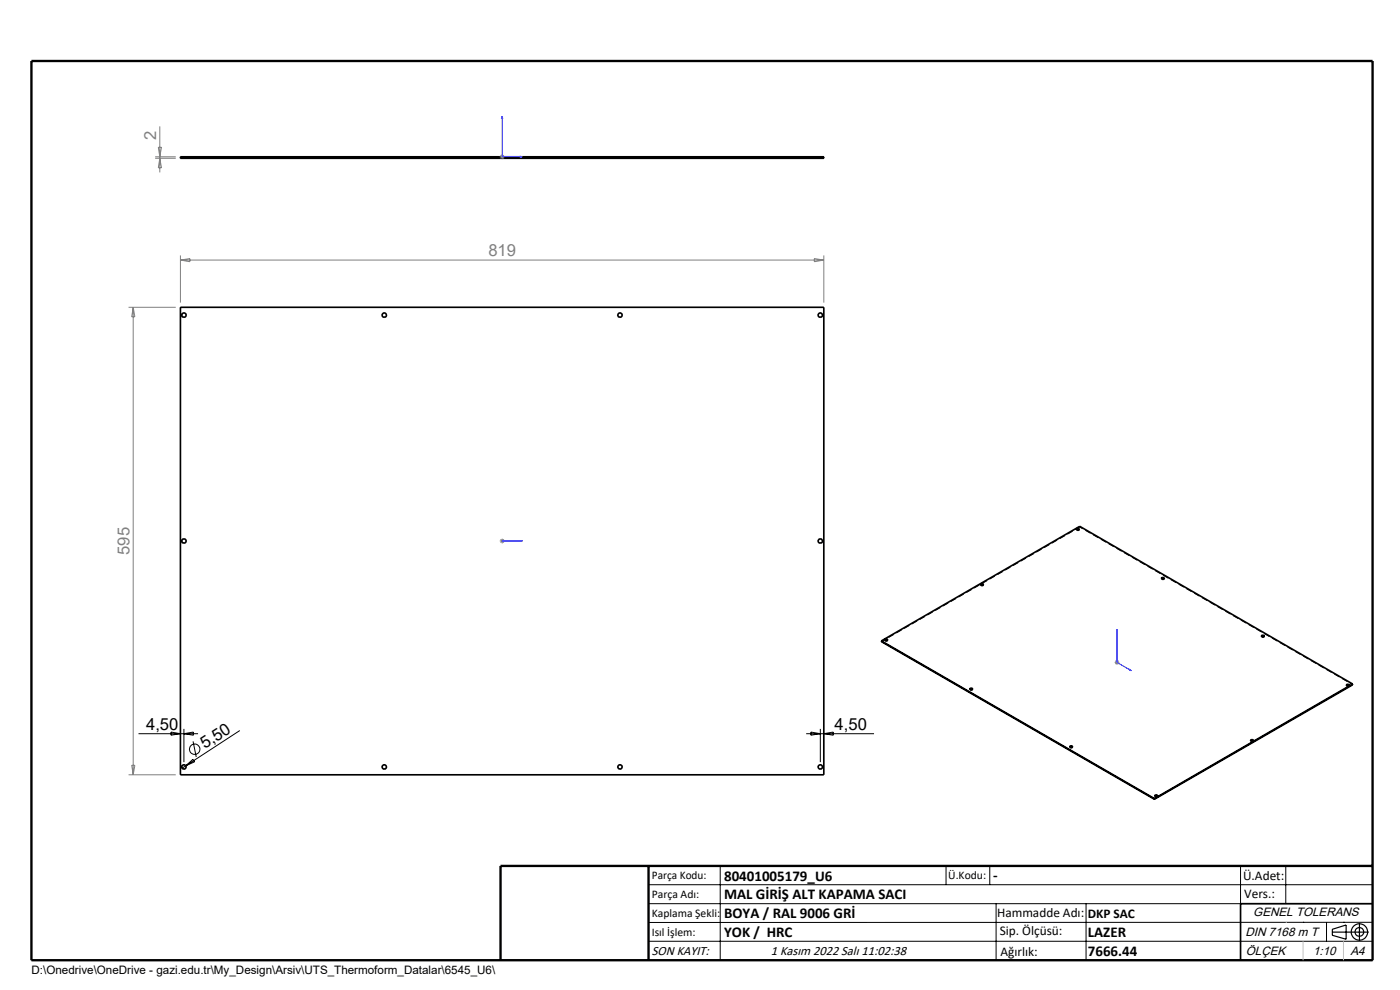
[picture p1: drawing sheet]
<svg xmlns="http://www.w3.org/2000/svg" width="297mm" height="210mm" viewBox="0 0 297 210" stroke-linecap="round" stroke-linejoin="round" font-family="sans-serif">
<g fill="none" stroke="#000" stroke-width=".35">
<path d="M38.3 33.3h136.5v.3h-136.5zM38.3 65.2h136.5v99.2h-136.5zM228.4 112.2l.1-.1a.23 .23 0 0 1 .3 0 .23 .23 0 0 1 0 .3h-.2zM228.4 112.3h.5M187 136l57.9 33.4M187 136l42.1-24.4 57.8 33.5M187 136v.1l57.9 33.4M187.7 135.8h.5M187.8 135.6a.25 .25 0 0 1 .3-.1 .25 .25 0 0 1 .1 .3 .25 .25 0 0 1-.3 .1 .25 .25 0 0 1-.1-.3zM208.1 123.9a.25 .25 0 0 1 .3-.1 .25 .25 0 0 1 .2 .3 .25 .25 0 0 1-.3 .1 .25 .25 0 0 1-.2-.3zM208.5 124l-.4 .1M208.5 124l.1 .1"/>
<path d="M246.5 122.8h.4M246.5 122.5a.23 .23 0 0 1 .3 0 .23 .23 0 0 1 .1 .3h-.4zM267.7 135h.4M267.7 134.8a.27 .27 0 0 1 .3-.1 .27 .27 0 0 1 .1 .3h-.4zM205.8 146a.25 .25 0 0 1 .3-.1 .25 .25 0 0 1 .2 .3 .25 .25 0 0 1-.3 .1 .25 .25 0 0 1-.2-.3zM205.8 146.2h.5M227 158.3a.22 .22 0 0 1 .3-.1 .22 .22 0 0 1 .1 .3h-.3zM227 158.5h.5M265.4 157.1h.5M265.4 156.9a.23 .23 0 0 1 .3 0 .23 .23 0 0 1 .1 .3h-.4zM285.7 145.2a.25 .25 0 0 1 .3-.1 .25 .25 0 0 1 .2 .3 .25 .25 0 0 1-.3 .1 .25 .25 0 0 1-.2-.3zM285.7 145.4h.5"/>
<path d="M286.9 145.1l-42 24.3M286.9 145.1v.2l-42 24.2M244.9 169.4v.1M245 168.7h.1a.26 .26 0 0 1 .3-.1 .26 .26 0 0 1 .1 .3 .31 .31 0 0 1-.5-.2zM245 168.9h.5M291.2 191.7h-28v12"/>
<circle cx="39" cy="66.8" r=".46"/>
<circle cx="81.5" cy="66.9" r=".45"/>
<circle cx="131.5" cy="66.8" r=".46"/>
<circle cx="174" cy="66.9" r=".45"/>
<circle cx="39" cy="114.8" r=".45"/>
<circle cx="174" cy="114.8" r=".44"/>
<circle cx="39" cy="162.7" r=".46"/>
<circle cx="81.5" cy="162.7" r=".45"/>
<circle cx="131.5" cy="162.7" r=".46"/>
<circle cx="174" cy="162.7" r=".45"/>
</g>
<path d="M228.9 112.3a.24 .24 0 0 1-.2 .3 .24 .24 0 0 1-.3-.3M188.3 135.8a.24 .24 0 0 1-.3 .2 .24 .24 0 0 1-.2-.2M208.6 124.1a.24 .24 0 0 1-.3 .2 .24 .24 0 0 1-.2-.2M246.9 122.7a.24 .24 0 0 1-.2 .3 .24 .24 0 0 1-.2-.3M268.2 135a.24 .24 0 0 1-.3 .2 .24 .24 0 0 1-.2-.2M206.3 146.2a.24 .24 0 0 1-.3 .2 .24 .24 0 0 1-.2-.2M227.5 158.4a.24 .24 0 0 1-.2 .3 .24 .24 0 0 1-.3-.3M265.9 157.1a.24 .24 0 0 1-.3 .3 .24 .24 0 0 1-.2-.3M286.2 145.4a.24 .24 0 0 1-.2 .2 .24 .24 0 0 1-.3-.2M245.5 168.9a.24 .24 0 0 1-.2 .2 .24 .24 0 0 1-.2-.2" fill="none" stroke="#000" stroke-width=".21" stroke-dasharray="1.3 .6" stroke-dashoffset=".4" stroke-linecap="butt"/>
<path d="M287 145.2l-57.9-33.4" fill="none" stroke="#000" stroke-width=".21" stroke-dasharray="1.3 .6" stroke-dashoffset=".5" stroke-linecap="butt"/>
<g fill="none" stroke="#000" stroke-width=".21" stroke-dasharray="1.3 .6" stroke-linecap="butt">
<path d="M228.4 112.2v.2M229 112.4v-.2M229.1 111.8v-.2M187.7 135.7v.2M188.3 135.9v-.2M208.1 124v.1M208.6 124.1v-.1M246.4 122.6v.2M247 122.8v-.2M267.6 134.9v.2M268.2 135.1v-.2M205.8 146.1v.2"/>
<path d="M206.3 146.3v-.2M227 158.4v.1M227.5 158.5v-.1M265.3 157v.2M265.9 157.2v-.2M285.7 145.3v.2M286.2 145.5v-.2M245 168.8v.1M245.6 168.9v-.1"/>
</g>
<path d="M229.1 111.8l-42.1 24.3" fill="none" stroke="#000" stroke-width=".21" stroke-dasharray="1.3 .6" stroke-dashoffset=".2" stroke-linecap="butt"/>
<g fill="none" stroke="#000" stroke-width=".21">
<path d="M29.4 155.6h12.6M36.3 155.3l2 .3-2 .4zM39 154.6v7.1M39 155.6l2-.3v.7zM41 157.3l.6 3.3M50.9 155l-11.5 7.4M171 155.6h14.4M172 155.3l2 .3-2 .4zM174 154.6v7.1M174.8 155.6l2-.3v.7zM39.4 162.4l-.8 .5M39.4 162.4l1.5-1.3 .4 .5z"/>
<path d="M137.6 187.7h153.6M137.6 191.7h153.6M137.6 199.7h153.6M152.8 183.7v20M200.7 183.7v4M210 183.7v4M211.3 191.7v12M230.4 191.7v12M263.2 183.7v20M272.8 183.7v8M276.4 195.6h.1M281.4 195.6v4.1"/>
<path d="M285 195.6h.1M291.2 195.6l-153.6 .1"/>
<circle cx="41.3" cy="158.9" r="1.1"/>
</g>
<g fill="none" stroke="#000" stroke-width=".25">
<path d="M282.6 197.7h7.8M282.6 197.1l3-.9v3l-3-.8zM288.4 195.8v3.8M106.2 203.7h185"/>
<circle cx="288.4" cy="197.7" r="1.74"/>
<circle cx="288.4" cy="197.7" r=".93"/>
</g>
<path d="M106.5 24.7l.1 .4h-.2zM106.5 24.7v8.6h4.3M110.4 33.2l.4 .1-.4 .1zM106.4 114.8h.2zM106.5 114.8h.1M106.5 114.8h4.3M110.8 114.8h-.4h.4M237 133.5v.4l-.1-.1zM237 133.5v7l3 1.8M239.7 142l.3 .3-.3-.1z" fill="none" stroke="#00f" stroke-width=".21"/>
<g fill="none" stroke="#808080" stroke-width=".21">
<path d="M32.9 33.3h4.4M32.9 33.6h4.4M33.6 31.2h.7l-.4 2.1zM33.9 26.8v9.8M33.9 33.6l.4 2h-.7zM106 33.3h1M106.2 32.9l.7 .7M106.5 32.8v1M106.9 32.9l-.7 .7M38.3 54.2v10M38.3 55.2h136.5M38.3 55.2l2-.4v.7z"/>
<path d="M172.8 54.8l2 .4-2 .3zM174.8 54.2v10M27.3 65.2h10M28.3 65.2v99.2M28.3 65.2l.3 2h-.7zM106 114.8h1M106.2 114.4l.7 .7M106.5 114.3v1M106.9 114.4l-.7 .7M236.5 140.5h1M236.6 140.2l.7 .7M237 140v1"/>
<path d="M237.3 140.2l-.7 .7M27.3 164.4h10M27.9 162.3h.7l-.3 2.1z"/>
</g>
<path d="M6.7 12.9h284.5v190.8h-284.5zM137.6 183.7v20M291.2 183.7h-185v20" fill="none" stroke="#000" stroke-width=".5"/>
<path d="M276.4 199.7v4M285 199.7v4" fill="none" stroke="#c0c0c0" stroke-width=".21"/>
<path d="M272.8 195.6h.1" fill="none" stroke="#c0c0c0" stroke-width=".25"/>
<g fill="#00f">
<path d="M110.4 114.8h.4zM106.4 114.8h.2z"/>
<path d="M239.7 142l.3 .3-.3-.1zM237 133.5v.4l-.1-.1zM110.4 33.2l.4 .1-.4 .1zM106.5 24.7l.1 .4h-.2z"/>
</g>
<g font-size="3.5" fill="#808080">
<text x="33.1" y="29.7" transform="rotate(-90 33.1 29.7)">2</text>
<text x="103.6" y="54.4">819</text>
<text x="27.5" y="117.7" transform="rotate(-90 27.5 117.7)">595</text>
</g>
<g font-size="3.5">
<text x="31" y="154.8">4,50</text>
<text x="177.1" y="154.8">4,50</text>
<text x="43.5" y="158.9" transform="rotate(-33 43.5 158.9)">5,50</text>
</g>
<g font-size="3.2">
<text x="153.6" y="186.8">80401005179_U6</text>
<text x="153.6" y="190.8">MAL GİRİŞ ALT KAPAMA SACI</text>
<text x="210.7" y="186.6">-</text>
<text x="153.6" y="194.8">BOYA / RAL 9006 GRİ</text>
<text x="153.6" y="198.8">YOK / HRC</text>
<text x="230.8" y="198.7">LAZER</text>
<text x="230.8" y="202.8">7666.44</text>
</g>
<g font-size="2.8">
<text x="263.7" y="186.7">Ü.Adet:</text>
<text x="263.9" y="190.5">Vers.:</text>
<text x="211.5" y="194.5">Hammadde Adı:</text>
<text x="230.8" y="194.7">DKP SAC</text>
<text x="138.3" y="202.6">SON KAYIT:</text>
<text x="163.6" y="202.6">1 Kasım 2022 Salı 11:02:38</text>
<text x="212.1" y="198.4">Sip. Ölçüsü:</text>
<text x="212.2" y="202.7">Ağırlık:</text>
</g>
<g font-size="2.6">
<text x="265.9" y="194.4">GENEL TOLERANS</text>
<text x="264.2" y="198.5">DIN 7168 m T</text>
<text x="264.3" y="202.6">ÖLÇEK</text>
<text x="278.5" y="202.6">1:10</text>
<text x="286.5" y="202.6">A4</text>
</g>
<g font-size="2.5">
<text x="138.3" y="186.4">Parça Kodu:</text>
<text x="138.3" y="190.5">Parça Adı:</text>
<text x="201.2" y="186.5">Ü.Kodu:</text>
<text x="138.3" y="194.5">Kaplama Şekli:</text>
<text x="138.3" y="198.6">Isıl İşlem:</text>
<text x="6.7" y="206.7">D:\Onedrive\OneDrive - gazi.edu.tr\My_Design\Arsiv\UTS_Thermoform_Datalar\6545_U6\</text>
</g>
</svg>
